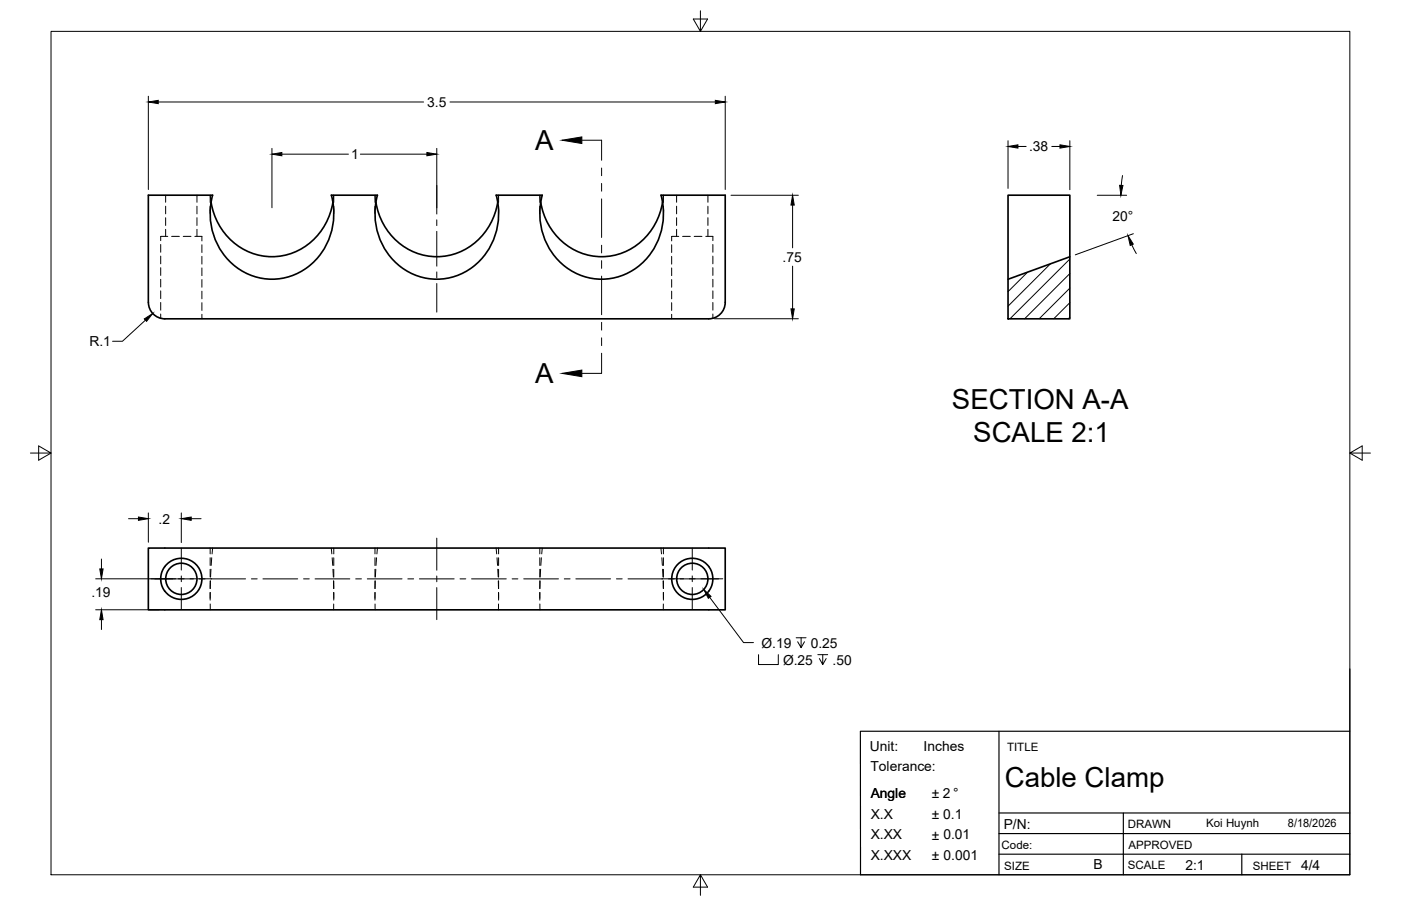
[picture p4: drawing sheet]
<svg xmlns="http://www.w3.org/2000/svg" width="432mm" height="279mm" viewBox="0 0 432 279" stroke-linecap="round" stroke-linejoin="round" font-family="sans-serif">
<!-- layer: Hidden -->
<g fill="none" stroke="#000" stroke-width=".31">
<path d="M49.5 75.4v2.4M49.5 79v2.4M51.1 60.2v2.2M51.1 63.6v2.4M51.1 67.1v2.4M51.1 70.7v2.2M51.7 72.9h-2.2v1.3M52.9 72.9h2.4M56.5 72.9h2.4M60 72.9h2.2v1.4M60.7 60.2v2.2M60.7 63.6v2.4"/>
<path d="M60.7 67.1v2.4M60.7 70.7v2.2M62.2 75.5v2.4M62.2 79.1v2.3M64.8 63.6v2.2M65 62.4l-.2-2.2v2.2M102.6 62.4l.2-2.2 .1 2.2M102.9 63.6v2.2M115.6 63.6v2.2M115.8 62.4l-.2-2.2v2.2M153.4 62.4l.2-2.2 .1 2.2M153.7 63.6v2.2"/>
<path d="M166.4 60.2v2.2M166.4 63.6v2.2M166.4 60.2l.2 2.2M204.4 60.2l-.2 2.2M204.5 60.2v2.2M204.5 63.6v2.2M207 75.5v2.4M207 79.1v2.3M208.5 60.2v2.2M208.5 63.6v2.4M208.5 67.1v2.4M208.5 70.7v2.2"/>
<path d="M209.2 72.9h-2.2v1.4M210.4 72.9h2.4M214 72.9h2.3M217.5 72.9h2.2v1.3M218.2 60.2v2.2M218.2 63.6v2.4M218.2 67.1v2.4M218.2 70.7v2.2M219.7 75.4v2.4M219.7 79v2.4M49.5 82.6v2.3M49.5 86.1v2.4"/>
<path d="M49.5 89.7v2.4M49.5 93.3v2.4M49.5 96.8v1.3M62.2 82.6v2.4M62.2 86.2v2.4M62.2 89.8v2.4M62.2 93.3v2.4M62.2 96.9v1.4M207 82.6v2.4M207 86.2v2.4M207 89.8v2.4M207 93.3v2.4"/>
<path d="M207 96.9v1.4M219.7 82.6v2.3M219.7 86.1v2.4M219.7 89.7v2.4M219.7 93.3v2.4M219.7 96.8v1.3M64.8 169v1.8M64.8 172v2.4M64.8 175.6v2.4M64.9 179.1l-.1 2.4v-2.3M65 175.6l-.1 2.3M65.3 172l-.2 2.4"/>
<path d="M65.5 169l-.1 1.8M102.1 169l.2 1.8M102.4 172l.2 2.4M102.6 175.6l.1 2.3M102.8 179.1v2.4l.1-2.3M102.9 169v1.8M102.9 172v2.4M102.9 175.6v2.4M115.6 169v1.8M115.6 172v2.4M115.6 175.6v2.4M115.7 179.1l-.1 2.4v-2.3"/>
<path d="M115.8 175.6l-.1 2.3M116.1 172l-.2 2.4M116.3 169l-.1 1.8M152.9 169l.2 1.8M153.2 172l.2 2.4M153.4 175.6l.1 2.3M153.6 179.1v2.4l.1-2.3M153.7 169v1.8M153.7 172v2.4M153.7 175.6v2.4M166.4 169v1.8M166.4 172v2.4"/>
<path d="M166.4 175.6v2.4M166.5 179.1l-.1 2.4v-2.3M166.6 175.6l-.1 2.3M166.9 172l-.2 2.4M167.1 169l-.1 1.8M203.7 169l.2 1.8M204 172l.2 2.4M204.2 175.6l.1 2.3M204.4 179.1v2.4M204.5 169v1.8M204.5 172v2.4M204.5 175.6v2.4"/>
<path d="M204.5 179.2v2.3M64.8 182.7v1.8M64.8 182.7v2.4M64.8 186.3v1.8M102.8 182.7l.1 2.4M102.8 186.3v1.8M102.9 182.7v1.8M115.6 182.7v1.8M115.6 182.7v2.4M115.6 186.3v1.8M153.6 182.7l.1 2.4M153.6 186.3v1.8"/>
<path d="M153.7 182.7v1.8M166.4 182.7v1.8M166.4 182.7v2.4M166.4 186.3v1.8M204.4 182.7l.1 2.4M204.4 186.3v1.8M204.5 182.7v1.8"/>
</g>
<!-- layer: Visible -->
<g fill="none" stroke="#000" stroke-width=".51">
<path d="M65.1 62.4a19 19 0 0 0 26.4 15 20.1 20.1 0 0 0 11.1-15M102.1 60.2a20.2 20.2 0 0 1-16.8 25.8 19.7 19.7 0 0 1-20.4-22.7l.6-3.1h-19.8v33M115.9 62.4a19 19 0 0 0 26.4 15 20.1 20.1 0 0 0 11.1-15M152.9 60.2h14.2a20.2 20.2 0 0 0 16.9 25.8 19.7 19.7 0 0 0 20.3-22.7l-.6-3.1h19.8v33a5.1 5.1 0 0 1-5 5.1h-167.7a5.1 5.1 0 0 1-5.1-5.1M152.9 60.2a20.2 20.2 0 0 1-16.8 25.8 19.7 19.7 0 0 1-20.4-22.7l.6-3.1h-14.2M166.7 62.4a19 19 0 0 0 26.4 15 20.1 20.1 0 0 0 11.1-15M329.7 79.2v-19h-19v25.9M310.7 86.1l19-6.9v19.1h-19zM45.7 169h177.8v19.1h-177.8zM50.8 174.7l-.9 1.6-.4 2 .3 2.1 1 1.9M50.8 174.7a6.3 6.3 0 0 1 9.4-.9 6.3 6.3 0 0 1 0 9.4 6.3 6.3 0 0 1-9.4-.9M209.1 173.8a6.3 6.3 0 0 1 10.6 4v1.5l-.5 1.8a6.3 6.3 0 0 1-9.5 2.5 6.3 6.3 0 0 1-.6-9.8z"/>
<circle cx="55.9" cy="178.5" r="4.8"/>
<circle cx="213.4" cy="178.5" r="4.8"/>
</g>
<!-- layer: Border -->
<path d="M15.7 9.7h400.3v260.1h-400.3zM215.9 3.3v6.4l-2.2-3.8h4.4l-2.2 3.8M9.4 139.7h6.3l-3.8-2.2v4.4l3.8-2.2M416 139.7l3.8 2.2v-4.4l-3.8 2.2h6.4M215.9 269.8l2.2 3.8h-4.4l2.2-3.8v6.3" fill="none" stroke="#000" stroke-width=".31"/>
<!-- layer: Titleblock -->
<path d="M416 206.3v63.5h-150.8v-44.3h150.8M307.9 225.5v44.3M307.9 250.7h108.1M307.9 257.1h108.1M346.2 250.7v19.1M307.9 263.4h108.1M382.7 263.4v6.4" fill="none" stroke="#000" stroke-width=".36"/>
<!-- layer: Smart Centers -->
<g fill="none" stroke="#000" stroke-width=".31">
<path d="M134.6 57.2v8.8M134.6 67.8v1.8M134.6 71.4v10.7M134.6 83.9v1.7M134.6 87.4v8.9M46.5 178.5h29.2M55.9 169.1v6.7M55.9 177.6v1.8M77.5 178.5h1.8M81 178.5h10.8M93.6 178.5h1.7M97.1 178.5h10.7"/>
<path d="M109.6 178.5h1.8M113.2 178.5h10.7M125.7 178.5h1.8M129.3 178.5h10.7M134.6 165.9v10M134.6 177.6v1.8M141.8 178.5h1.8M145.3 178.5h10.7M157.8 178.5h1.8M161.4 178.5h10.7M173.9 178.5h1.8M177.5 178.5h10.7"/>
<path d="M190 178.5h1.8M213.4 169.1v6.7M213.4 177.6v1.8M222.8 178.5h-29.3M55.9 181.2v6.7M134.6 181.2v9.9M213.4 181.2v6.7"/>
</g>
<!-- layer: Hatching -->
<path d="M329.7 79.9l-18.4 18.4M316.7 83.9l-6 6M323.7 81.4l-13 13M329.7 84.4l-13.9 13.9M329.7 88.9l-9.4 9.4M329.7 93.3l-4.9 5M329.7 97.8l-.4 .5" fill="none" stroke="#000" stroke-width=".31"/>
<!-- layer: Section Lines -->
<path d="M179.3 43.2h6.1v6.2M185.4 51.8v2.4M185.4 56.6v2.3M185.4 61.3v11.9M185.4 75.6v2.4M185.4 80.4v2.4M185.4 85.2v11.8M185.4 99.4v2.4M185.4 104.2v2.4M185.4 108.9v6.2h-6.1" fill="none" stroke="#000" stroke-width=".31"/>
<path d="M173.2 43.2l6.1-1v2.1zM173.2 115.1l6.1-1v2.1z" fill="#000" stroke="#000" stroke-width=".31"/>
<!-- layer: FD_Dimensions -->
<g fill="none" stroke="#000" stroke-width=".31">
<path d="M45.7 29.7v28.7M48.8 31.5h81.8M138.7 31.5h81.8M223.5 29.7v28.7M83.8 45.8v18.3M86.9 47.5h20.5M111.1 47.5h20.5M134.6 45.8v18.3M310.7 43.4v14.7M313.7 45.2h2.6M324.2 45.2h2.5M329.7 43.4v15.1"/>
<path d="M346 54.1l-.4 3.1M225.3 60.2h20.8M244.3 63.2v13.2M338.2 60.2h9M348.8 75.5l1.4 2.7M349.3 72.1l-17.9 6.5M44.8 98.7l-7.1 6.5h-3M220.2 98.3h25.9M244.3 82.1v13.2M39.6 160h3.1M45.7 158.2v9M55.9 158.2v9.1"/>
<path d="M58.9 160h3.1M29.5 178.5h24.6M31.3 172.4v3.1M29.5 188h19.5M31.3 191.1v3"/>
</g>
<g fill="#000" stroke="#000" stroke-width=".31">
<path d="M45.7 31.5l3.1-.6v1.1zM220.5 30.9l3 .6-3 .5zM83.8 47.5l3.1-.5v1zM131.6 47l3 .5-3 .5zM310.7 45.2l3-.5v1zM326.7 44.7l3 .5-3 .5zM345.1 57.2h1l-.6 3zM244.3 60.2l.5 3h-1zM347.7 72.7l1.6 2.6-1 .4zM44.5 98.4l2.6-1.7-1.9 2.4zM243.8 95.3h1l-.5 3zM42.7 159.4l3 .6-3 .5z"/>
<path d="M55.9 160l3-.6v1.1zM30.8 175.5h1l-.5 3zM31.3 188l.5 3.1h-1z"/>
</g>
<!-- layer: Hole Notes -->
<path d="M218.7 184.2l10.5 14h3M245.4 196.7h3M246.9 196.7v3l-1-1.8M247.9 197.9l-1 1.8M233.8 201.9v3h6.1v-3M252.1 201.9h3M253.6 201.9v3l-1.1-1.8M254.6 203.1l-1 1.8" fill="none" stroke="#000" stroke-width=".31"/>
<path d="M216.9 181.8l2.2 2.1-.8 .6z" fill="#000" stroke="#000" stroke-width=".31"/>
<g font-size="8.5">
<text x="165" y="46.3">A</text>
<text x="165" y="118.2">A</text>
<text x="293.4" y="126">SECTION A-A</text>
<text x="300" y="136.3">SCALE 2:1</text>
<text x="309.7" y="242.8">Cable Clamp</text>
</g>
<g font-size="4.3">
<text x="131.7" y="32.9">3.5</text>
<text x="317.2" y="46.7">.38</text>
<text x="108.2" y="49.1">1</text>
<text x="342.9" y="68">20°</text>
<text x="241.2" y="80.8">.75</text>
<text x="27.6" y="106.8">R.1</text>
<text x="48.9" y="161.5">.2</text>
<text x="28.2" y="184.1">.19</text>
<text x="234.7" y="199.7">Ø.19</text>
<text x="249.9" y="199.7">0.25</text>
<text x="241.3" y="204.9">Ø.25</text>
<text x="256.6" y="204.9">.50</text>
<text x="268.1" y="231.7">Unit:</text>
<text x="284.7" y="231.6">Inches</text>
<text x="268.3" y="237.9">Tolerance:</text>
<text x="268.4" y="246">Angle</text>
<text x="287.2" y="246">± 2 °</text>
<text x="268.4" y="252.5">X.X</text>
<text x="287.2" y="252.7">± 0.1</text>
<text x="309.4" y="255.5">P/N:</text>
<text x="268.4" y="258.9">X.XX</text>
<text x="287.2" y="259">± 0.01</text>
<text x="268.4" y="265.1">X.XXX</text>
<text x="287.2" y="265.3">± 0.001</text>
<text x="337" y="268.1">B</text>
<text x="365.3" y="268.2">2:1</text>
<text x="401" y="268.2">4/4</text>
</g>
<g font-size="3.5">
<text x="310.4" y="231.5">TITLE</text>
<text x="347.6" y="255.4">DRAWN</text>
<text x="371.8" y="254.9">Koi Huynh</text>
<text x="397" y="254.9">8/18/2026</text>
<text x="308.7" y="261.8">Code:</text>
<text x="347.8" y="261.7">APPROVED</text>
<text x="309.5" y="268.3">SIZE</text>
<text x="347.6" y="268.1">SCALE</text>
<text x="386.1" y="268.2">SHEET</text>
</g>
</svg>
